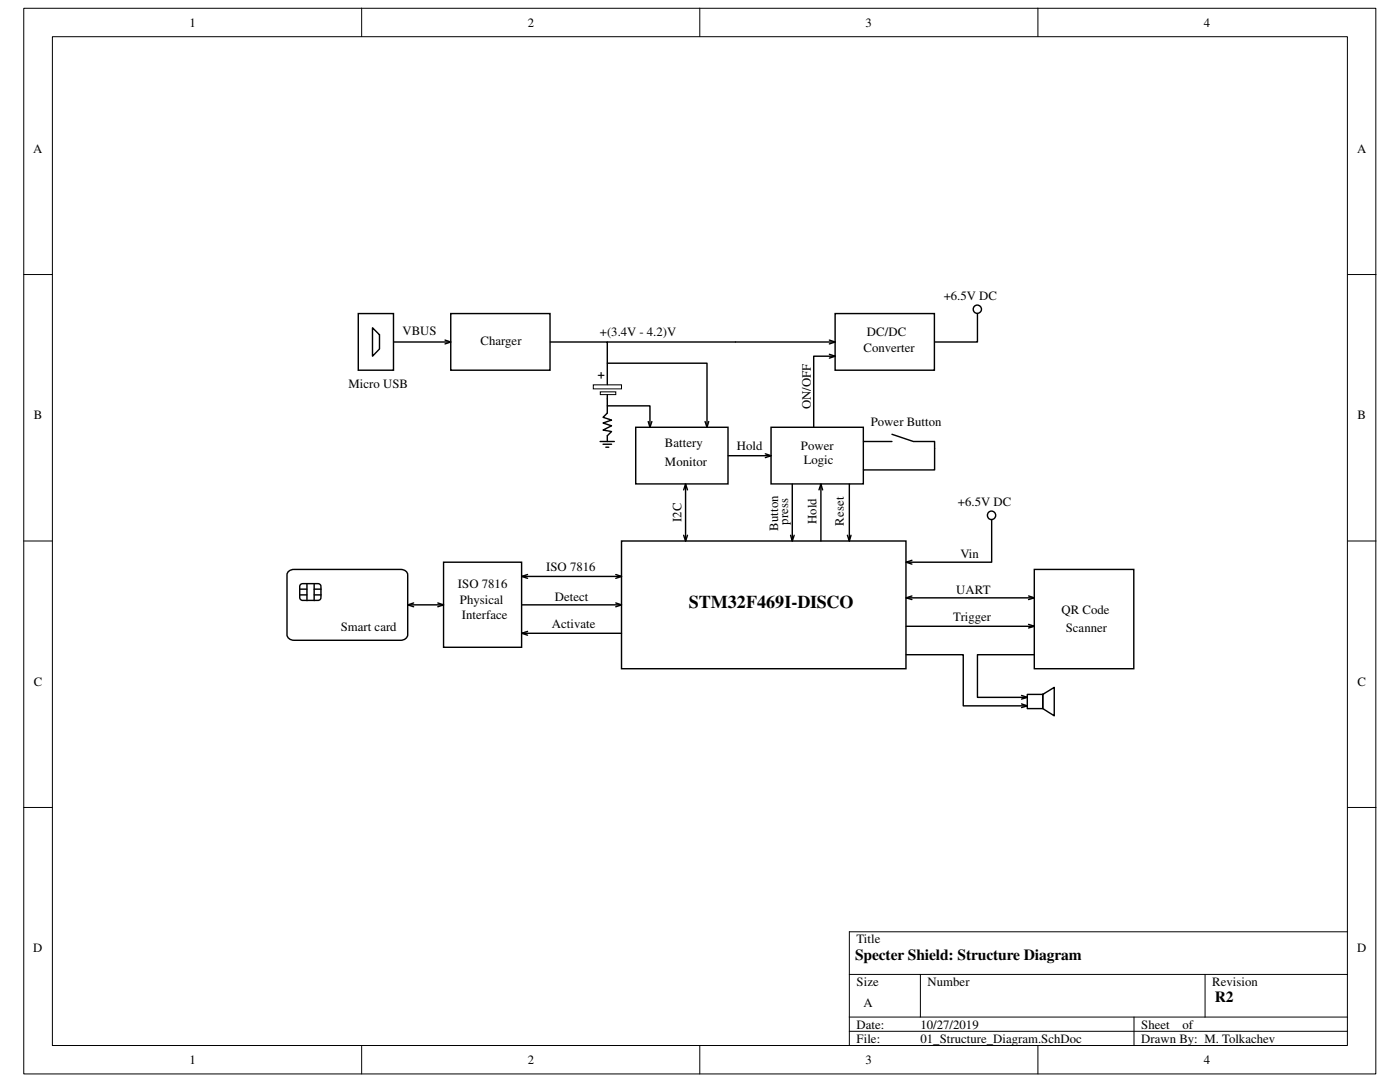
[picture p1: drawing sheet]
<svg xmlns="http://www.w3.org/2000/svg" width="279mm" height="216mm" viewBox="0 0 279 216" stroke-linecap="round" stroke-linejoin="round" font-family="sans-serif">
<path d="M4.7 1.7h269.9v212.6h-269.9z" fill="none" stroke="#000" stroke-width=".2"/>
<path d="M10.5 7.4h258.4v201.2h-258.4z" fill="#fff"/>
<g fill="none" stroke="#000" stroke-width=".2">
<path d="M10.5 7.3h258.4v201.3h-258.4zM72.2 1.6v5.7M139.7 1.6v5.7M207.1 1.6v5.7M4.7 54.8h5.7M268.9 54.8h5.7M4.7 107.9h5.7M268.9 107.9h5.7M4.7 161.1h5.7M268.9 161.1h5.7M169.5 194.4h99.4M183.7 194.4v8.5"/>
<path d="M240.5 194.4v8.5M268.9 185.9h-99.4v22.7M72.2 208.6v5.7M139.7 208.6v5.7M169.5 202.9h99.4M169.5 205.8h99.4M207.1 208.6v5.7M226.3 202.9v5.7"/>
</g>
<path d="M71.5 62.6h7v11.3h-7zM74.3 65.4l1.4 1.4v2.8l-1.4 1.5zM90 62.6h19.8v11.3h-19.8z" fill="none" stroke="#000" stroke-width=".28"/>
<path d="M118.4 76.8h5.6v.8h-5.6z" fill="#fff"/>
<path d="M118.4 76.8h5.6v.8h-5.6z" fill="none" stroke="#000" stroke-width=".2"/>
<path d="M119.8 78.2h3.1v.5h-3.1z" fill="#fff"/>
<path d="M119.8 78.2h3.1v.5h-3.1z" fill="none" stroke="#000" stroke-width=".2"/>
<g fill="none" stroke="#000" stroke-width=".28">
<path d="M78.6 68.2h11.4M88.8 67.9l1.2 .3-1.2 .4M109.9 68.2h11.3v8.6M121.2 78.7v3.7l-.8 .9 1.6 .5-1.6 .6 1.6 .6-1.6 .8 1.6 .3-.8 .9v1.1M121.2 72.5h19.9v12.8M121.2 68.2h45.5M165.5 70.7l1.2 .4-1.2 .4M165.5 67.9l1.2 .3-1.2 .4M166.7 62.6h19.8v11.3h-19.8zM166.7 71.1h-4.3v14.2M195.1 62.6v5.6h-8.6M119.8 88.1h2.8"/>
<path d="M120.4 88.6h1.6M120.9 89.2h.6M121.2 81h8.5v4.3M126.9 85.3h18.4v11.3h-18.4zM129.4 84.1l.3 1.2 .4-1.2M136.4 97.7l.4-1.1 .4 1.1M136.8 96.6v11.3M140.7 84.1l.4 1.2 .3-1.2M145.3 90.9h8.6M152.7 90.6l1.2 .3-1.2 .4M153.9 85.3h18.4v11.3h-18.4zM158.1 96.6v11.3"/>
<path d="M163.4 97.7l.4-1.1 .4 1.1M163.8 96.6v11.3M169.5 96.6v11.3M172.3 88.1h5.7M178 86.7l4.3 1.4h4.2v5.7h-14.2M57.5 114.1l.7-.4 .5-.1h21.3a1.3 1.3 0 0 1 1.4 1.1v12a1.26 1.26 0 0 1-1.4 1.1h-21.3a1.33 1.33 0 0 1-1.4-1.1v-12zM59.8 117.6h1.5M59.8 118.7h1.5M59.9 116.7l.5-.2h3.4l.3 .5-.1 2.5-.5 .3-3.4-.1-.3-.4zM61.3 116.5v3.3M62.7 116.5v3.3M62.7 117.6h1.4"/>
<path d="M62.7 118.7h1.4M88.5 112.2h15.6v17h-15.6zM104.1 115h19.9M105.3 114.6l-1.2 .4 1.2 .4M122.9 114.6l1.1 .4-1.1 .4M124 107.9h56.8v25.5h-56.8zM136.4 106.8l.4 1.1 .4-1.1M157.8 106.8l.3 1.1 .4-1.1M169.1 106.8l.4 1.1 .3-1.1M180.8 119.3h25.6M182 118.9l-1.2 .4 1.2 .3M182 111.8l-1.2 .4 1.2 .4"/>
<path d="M197.9 103.7v8.5h-17.1M205.3 118.9l1.1 .4-1.1 .3M206.4 113.6h19.9v19.8h-19.9zM81.4 120.7h7.1M82.5 120.3l-1.1 .4 1.1 .4M87.4 120.3l1.1 .4-1.1 .4M104.1 120.7h19.9M104.1 126.4h19.9M105.3 126l-1.2 .4 1.2 .3M122.9 120.3l1.1 .4-1.1 .4M180.8 130.6h11.4v10.2h12.8M180.8 125h25.6"/>
<path d="M203.9 138.8l1.1 .3-1.1 .4M205 138.6h3.1v2.8h-3.1zM205.3 124.6l1.1 .4-1.1 .3M206.4 130.6h-11.3v8.5h9.9M208.1 138.6l2.3-1.4v5.6l-2.3-1.4zM203.9 140.5l1.1 .3-1.1 .4"/>
<circle cx="195" cy="61.7" r=".83"/>
<circle cx="197.9" cy="102.8" r=".84"/>
</g>
<text font-size="3.6" x="137.5" y="121.4">STM32F469I-DISCO</text>
<g font-size="3.1">
<text x="170.6" y="191.5">Specter Shield: Structure Diagram</text>
<text x="242.4" y="200">R2</text>
</g>
<g font-size="2.5">
<text x="37.8" y="5.3">1</text>
<text x="105.3" y="5.3">2</text>
<text x="172.8" y="5.3">3</text>
<text x="240.2" y="5.3">4</text>
<text x="6.6" y="30.5">A</text>
<text x="270.8" y="30.5">A</text>
<text x="188.3" y="59.8">+6.5V DC</text>
<text x="80.3" y="66.8">VBUS</text>
<text x="95.9" y="68.8">Charger</text>
<text x="119.7" y="67.1">+(3.4V - 4.2)V</text>
<text x="172.3" y="70.3">Converter</text>
<text x="173" y="67.1">DC/DC</text>
<text x="69.6" y="77.3">Micro USB</text>
<text x="120.6" y="75.7" transform="rotate(-90 120.6 75.7)">+</text>
<text x="6.7" y="83.7">B</text>
<text x="161.8" y="81.6" transform="rotate(-90 161.8 81.6)">ON/OFF</text>
<text x="270.9" y="83.7">B</text>
<text x="132.7" y="89.2">Battery</text>
<text x="147.1" y="89.8">Hold</text>
<text x="159.9" y="89.8">Power</text>
<text x="173.8" y="85">Power Button</text>
<text x="132.7" y="92.9">Monitor</text>
<text x="160.4" y="92.7">Logic</text>
<text x="191.2" y="100.9">+6.5V DC</text>
<text x="136" y="104.1" transform="rotate(-90 136 104.1)">I2C</text>
<text x="155.3" y="105.9" transform="rotate(-90 155.3 105.9)">Button</text>
<text x="157.3" y="104.7" transform="rotate(-90 157.3 104.7)">press</text>
<text x="163" y="104.6" transform="rotate(-90 163 104.6)">Hold</text>
<text x="168.4" y="104.9" transform="rotate(-90 168.4 104.9)">Reset</text>
<text x="109" y="113.9">ISO 7816</text>
<text x="191.7" y="111.4">Vin</text>
<text x="91.4" y="117.3">ISO 7816</text>
<text x="110.7" y="119.9">Detect</text>
<text x="190.8" y="118.4">UART</text>
<text x="68" y="125.8">Smart card</text>
<text x="91.8" y="120.4">Physical</text>
<text x="92.2" y="123.6">Interface</text>
<text x="110.2" y="125.3">Activate</text>
<text x="190.2" y="123.9">Trigger</text>
<text x="211.9" y="122.4">QR Code</text>
<text x="212.7" y="126.1">Scanner</text>
<text x="6.7" y="136.8">C</text>
<text x="270.9" y="136.8">C</text>
<text x="6.6" y="190">D</text>
<text x="170.9" y="188.2">Title</text>
<text x="270.8" y="190">D</text>
<text x="170.9" y="196.7">Size</text>
<text x="185.1" y="196.7">Number</text>
<text x="241.9" y="196.7">Revision</text>
<text x="172.3" y="201">A</text>
<text x="170.9" y="205.2">Date:</text>
<text x="170.9" y="208.1">File:</text>
<text x="183.7" y="208.1">01_Structure_Diagram.SchDoc</text>
<text x="183.7" y="205.2">10/27/2019</text>
<text x="227.8" y="205.2">Sheet</text>
<text x="227.8" y="208.1">Drawn By: M. Tolkachev</text>
<text x="236" y="205.2">of</text>
<text x="37.8" y="212.3">1</text>
<text x="105.3" y="212.3">2</text>
<text x="172.8" y="212.3">3</text>
<text x="240.2" y="212.3">4</text>
</g>
</svg>
